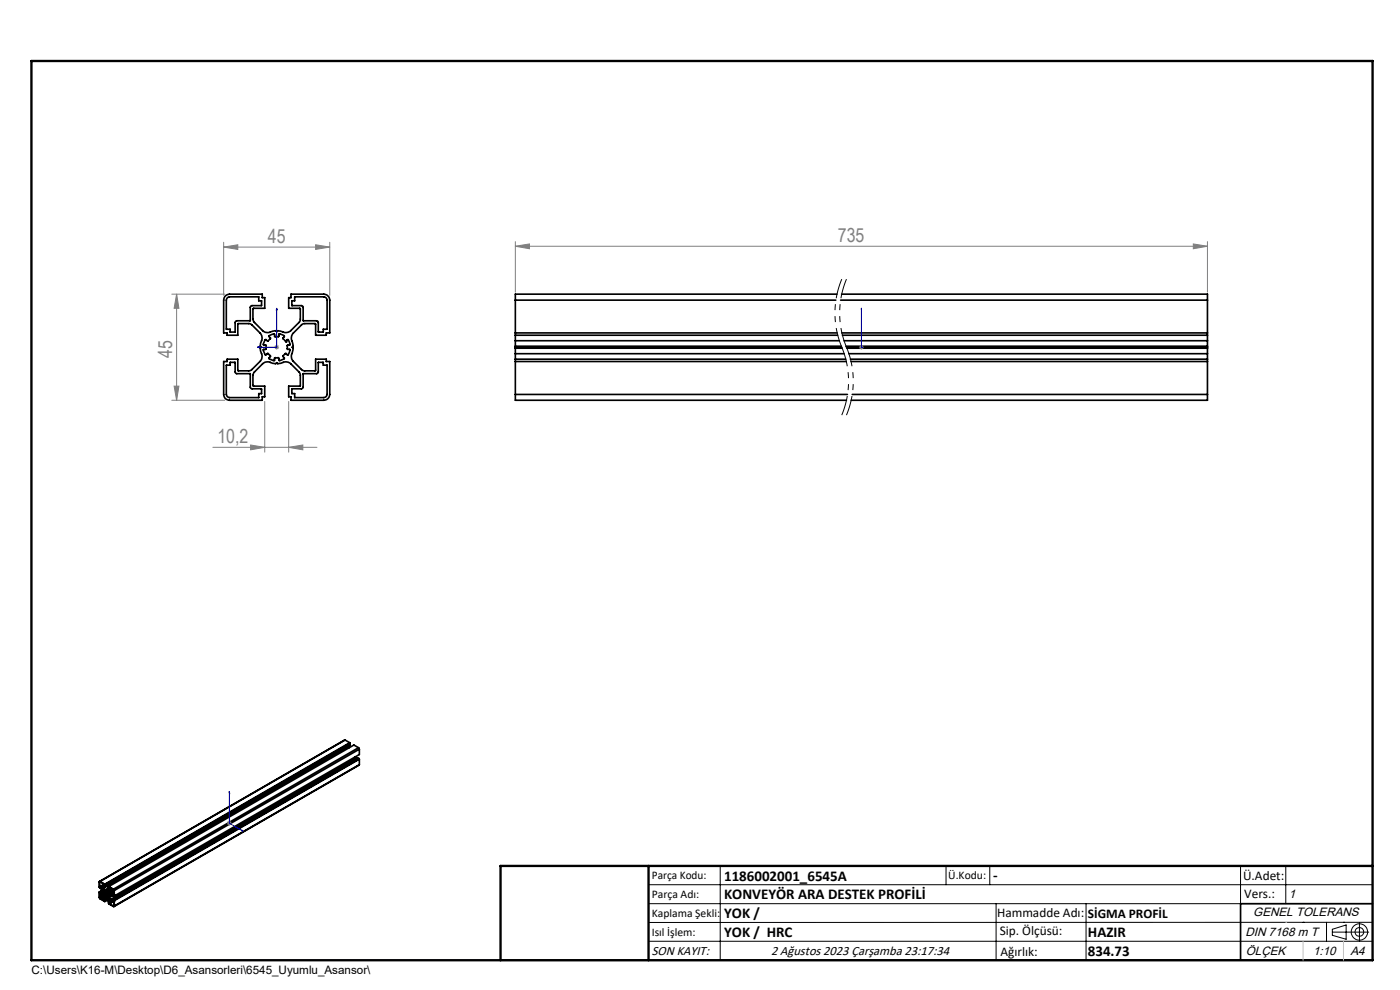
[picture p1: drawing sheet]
<svg xmlns="http://www.w3.org/2000/svg" width="297mm" height="210mm" viewBox="0 0 297 210" stroke-linecap="round" stroke-linejoin="round" font-family="sans-serif">
<g fill="none" stroke="#000" stroke-width=".35">
<path d="M47.8 62.8l.9-.4h6.9v.7h.6v2.3h-2.5v2.3l.1 .6 1.9 1.8a2.33 2.33 0 0 0 2.5 .1h.3l.2 .2 .2-.2 .9 .1a1.62 1.62 0 0 0 1.9-.2l1.9-1.8 .1-.4v-2.4l-2.5-.1v-2.3h.5v-.7h7a1.33 1.33 0 0 1 1.3 1.3v6.9h-.8v.5h-2.2l-.1-2.5h-2.4l-.4 .2-1.9 1.9a2.39 2.39 0 0 0 0 2.5v.2l-.2 .3 .2 .2-.2 .8a1.62 1.62 0 0 0 .2 2l1.9 1.8 .4 .2 2.4-.1 .1-2.4h2.2v.5h.8v7a1.26 1.26 0 0 1-1.3 1.2h-7v-.7h-.5v-2.3l2.5-.1v-2.4l-.2-.4-1.8-1.8a2.02 2.02 0 0 0-2.3-.1h-.5l-.2-.2-.2 .2-.8-.1a1.67 1.67 0 0 0-2 .2l-1.8 1.8-.2 .6 .1 2.3h2.4v2.3h-.6v.7h-6.9a1.21 1.21 0 0 1-1.3-1.2v-7h.8v-.5h2.2v2.4l2.5 .1 .5-.3 1.8-1.7a1.94 1.94 0 0 0 0-2.4v-.4l.2-.2a1.23 1.23 0 0 1 .1-1.4 1.59 1.59 0 0 0-.3-1.6l-1.8-1.8-.5-.3-2.5 .1v2.4h-2.2v-.5h-.8v-6.9zM48 77.5h.8l.1-.6h.9l.2 2.3 3.1 .1 .1 3.1 2.3 .1v1h-.6v.8h-6.2a.73 .73 0 0 1-.7-.6zM48.2 63.2l.5-.2h6.2v.8h.6v1h-2.1l-.3 .2v3l-3.1 .1-.2 2.3h-.9l-.1-.6h-.8v-6.1zM56.3 72.1l.1-.1 .5 .3 .5-.5-.3-.4a1.03 1.03 0 0 1 1.1-.5l.1 .5h.8l.1-.5a1.08 1.08 0 0 1 1.1 .5l-.3 .4 .7 .8 .2-.2-.3-.1 .4-.3a1.08 1.08 0 0 1 .4 1.2l-.5 .1 .1 .8h.4a1.08 1.08 0 0 1-.4 1.2l-.5-.3-.5 .5 .3 .4a1.19 1.19 0 0 1-1.1 .5l-.1-.5h-.8l-.1 .5a1.19 1.19 0 0 1-1.1-.5l.3-.4-.5-.5-.5 .3a1.18 1.18 0 0 1-.4-1.2l.5-.1-.1-.8h-.4a.87 .87 0 0 1 .2-1zM62.5 63h6.2a.72 .72 0 0 1 .7 .7v6.1h-.8l-.1 .6h-.9l-.2-2.3-3.1-.1-.1-3.1-2.3-.1v-1h.6zM64.3 79.3l3.1-.1 .2-2.3h.9l.1 .6h.8v6.2a.73 .73 0 0 1-.7 .6h-6.2v-.8h-.6v-1l2.3-.1zM109.3 75v1.2M109.3 71.1v1.2M109.3 72.3v1.1M109.3 73.9v1.1M109.3 70.6h68.3M109.3 63.7h68"/>
<path d="M109.3 76.7h70.2M109.3 76.2h70.1M109.3 71.1h68.4M109.3 75h69.8M109.3 72.3h68.7M109.3 73.7h69.2M109.3 73.4h69.2M109.3 73.9h69.3M109.3 63.7v7.4M109.3 73.4v.5M109.3 76.2v7.5M177.6 62.4h-68.3v1.3"/>
<path d="M178.3 63.7h77.9M178.5 62.4h77.7v1.3M178.6 70.6h77.6M178.7 71.1h77.5M179 72.3h77.2M179.5 73.4h76.7M179.6 73.7h76.6M179.6 73.9h76.6M180.1 75h76.1M180.4 76.2h75.8M180.5 76.7h75.7M256.2 75v1.2"/>
<path d="M256.2 71.1v1.2M256.2 72.3v1.1M256.2 73.9v1.1M256.2 63.7v7.4M256.2 73.4v.5M256.2 76.2v7.5M109.3 83.7v1.2h70.3M109.3 83.7h70.5M180.8 83.7h75.4M256.2 83.7v1.2h-75.6M73.2 157l-52.1 30M73.2 157l1 .5"/>
<path d="M73.2 157l-52 30M73.9 158.3v.1M73.9 158.4l-51.9 30M73.9 158.4l.2 .2M74.2 157.5l-52 30.1M74.2 157.7l-52 30M74.2 157.5v.2M74.2 157.7h.1M74.3 157.7v.4l-52 30M74.3 157.7l-52 30M76.1 158.6l.1 .3M76.1 158.6l-52 30"/>
<path d="M76.1 158.6l-1-.6-52 30.1M76.2 158.9l-52 30M76.2 158.9v1.1l-52 30.1M75.2 160.6l.2 .2M75.4 160.8l.1 .1M75.4 160.8l-52 30M76.1 161l-52 30M76.1 161h.1M76.1 160.9l-52 30M76.1 160.9l-.3-.2-52 30M76.1 160.9v.1M76.2 162.2l-52 30.1"/>
<path d="M76.2 161v1.2M76.2 162.2l-52 30M76.2 161l-52 30.1M21.1 189.2v1.4l1.1 .6M21.1 189.4h.1M21.1 190.4l.1 .2M21.1 188.1h.1M21.1 187.1v1M21.1 189.4v1M21.2 189.4h.1M21.2 189.2h-.1M21.2 189.2l.3 .2"/>
<path d="M21.2 188.1l.1 .1M21.2 187h-.1v1.2l.4 .4M21.2 187.1h-.1M21.2 190.6l.9 .5v-.2M21.2 187l1 .6M21.2 187.1l.9 .5M21.3 189.4h.1M21.3 188.3h.1M21.3 188.2v.1M21.3 188.3l.1 .1M21.4 189.4v.4l.4 .3M21.4 189.4h.1"/>
<path d="M21.4 188.4h.1M21.4 188.1l-.1 .1M21.4 188.2l-.1 .1M21.4 188v.4M21.4 188l.4 .3M21.5 189.8h.1M21.5 188.2h.1M21.5 188.2v.4M21.5 189.4v.4M21.5 188.2l.4 .2 .3 .5v.4M21.5 189.8l.3 .2M21.8 190l-.7 .4"/>
<path d="M21.8 190.1h.1M21.8 188.3l-.3 .3M21.9 190.1v.5l.3 .2M21.9 188.2l-.1 .1M21.9 187.8l.2-.2-.2 .2M21.9 187.8l-.5 .2M21.9 187.8v.4M21.9 190.2l-.7 .4M21.9 187.8h.1M21.9 187.8l.3 .1M21.9 190.6h.1M22 187.9h.1"/>
<path d="M21.9 188.2l.1 .2M21.9 187.9v.3M21.9 190.2v.4M22 188.4l.2 .4M22 190.6l.3 .2M22 187.9l.3 .2M22 187.9h-.1M22 188.7l-.8 .5M22 188.7l-.9 .5M22.1 187.6l.1 .3M22.1 187.6l-1 .5M22.1 187.6l-.9 .5"/>
<path d="M22.2 189.4v.4l-.4 .2M22.2 189.3v.1M22.2 189.4l-.7 .4M22.2 190.8h.1M22.2 187.9h.1M22.2 190.8l-.1 .1M22.2 189.4h.1M22.2 189l-.7 .4M22.2 190.9h-.1M22.2 188.8l.3 .2M22.2 187.6v.1M22.2 187.7h.1"/>
<path d="M22.2 189.8l-.4 .2M22.3 189.3h.1M22.3 189.5h.1M22.3 189.5v.2M22.3 189.3v.1M22.3 188.1l-.4 .1M22.3 189.7h.1M22.3 187.7v.4M22.3 190.8v.3M22.3 191.1l-.1 .1M22.3 189.4h.1M22.3 189.4v.1"/>
<path d="M22.3 190l-.4 .2M22.4 189.3h.1M22.4 189.3h-.1M22.4 189.7h.1M22.4 189.2v.1M22.4 189.2l-.1 .1M22.4 189.7l.1 .1M22.4 189.1h.2M22.4 189.9h.1M22.4 189.9l.2 .1M22.4 189.2h.1M22.4 189.1v.1"/>
<path d="M22.5 189h.1M22.5 189.2l-.1 .1M22.5 189.8v.1M22.5 189.1l-.1 .1M22.6 189.2h.1M22.6 189.1v.1M22.6 190h.1M22.6 189.2l-.2 .1M22.6 189.1l-.1 .1M22.6 189.2l-.3 .2M22.6 190.2l-.4-.2-.3 .2M22.6 189.3h.1"/>
<path d="M22.6 189l.1 .1M22.6 190.2h.1M22.6 190.2l-.7 .4M22.6 189.3l-.3 .1M22.6 190.2l.5 .2 .3 .5v.5M22.6 190.2l-.6 .4M22.7 189.1l.2 .1M22.7 190v.1M22.7 189.3h.1M22.7 189.3l-.4 .2M22.7 189.2l.2 .2M22.7 190.1h.1"/>
<path d="M22.7 189.2h.1M22.7 189.2v.1M22.8 190.1l.1 .1M22.9 189.4h.1M22.8 190l-.1 .1M22.9 190.1v.1M22.9 190v.1M22.9 189.5v.1M22.9 189.4l-.5 .3M22.9 190.1h-.1M22.9 189.5l-.5 .2M22.9 190h.1"/>
<path d="M22.9 189.6h.1M22.9 190.2h.1M22.9 189.6l-.4 .2M22.9 189.4l-.6 .3M22.9 190l.1 .1M23 189.9h.1M23 189.8v.1M23 189.8h.1M23 189.5v.1M23 189.8l-.4 .2M23 189.5l-.1 .1M23 189.9l-.3 .1"/>
<path d="M23 189.5l-.5 .4M23 189.5l-.6 .4M23 191.2l.1 .5 1 .6 .1-.1M23 189.6l.1 .2M23 188.1v.4l.4 .2M23 191.2l.4 .2M23 190.4l-.7 .4M23 188.3l-.8 .5M23 189.9l-.3 .2M23 189.6l-.6 .3M23 189.9v.2M23 189.9l-.1 .1"/>
<path d="M23 190v.1M23 190h-.1M23.1 189.8h-.1M23.1 188.1h-.1M23.1 188.1l1 .5M23.1 189.7v.2M23.1 190.1v.3M23.1 188.4h.1M23.1 191.3l.4 .2M23.1 191.3h.1M23.1 189.9h.1M23.1 189.9v.1"/>
<path d="M23.1 188.4l.3 .2M23.1 191.3v.2M23.1 191.5h.1M23.1 190v.1M23.1 190.4l.3 .4M23.2 190.6l-.9 .5M23.2 188.6l-.7 .4M23.2 188.3v-.1l1 .6v1.1M23.2 191.5v.2M23.2 188.3l-.1 .1M23.2 191.7l.9 .5M23.2 190.7l-1 .5"/>
<path d="M23.2 191.4l-.1 .1M23.3 188.7l-.7 .3M23.3 188.3h-.1M23.4 188.7v.5l-.3 .1-.2-.1M23.4 188.7h.1M23.4 191.4h.1M23.4 188.7l-.7 .4M23.4 191l-.4 .2M23.4 191.5h-.2M23.4 188.3l-.3 .1M23.4 188.9l-.5 .3M23.4 190.8l.1 .2"/>
<path d="M23.4 188.6l.1 .1M23.5 189.2h.1M23.5 191h.1M23.5 188.7v.5M23.5 191v.5M23.5 189.2l.3 .2M23.5 191l.3 .2M23.5 191l.3 .1M23.6 189.4l-.5 .3M23.7 188.5l-.3 .1M23.8 188.5l-.3 .2M23.8 189.5l-.4-.2-.3 .2v.2"/>
<path d="M23.8 191.1h.1M23.8 189.5v.4l.3 .2M23.8 190.7v.4M23.8 190.7l.3 .2M23.8 189.5l-.7 .4M23.8 189.6l-.7 .4M23.8 189.7l-.7 .4M23.8 190.7l-.3 .3M23.8 189.4l.1 .1M23.8 191.2l-.3 .3M23.9 191.2l.2-.1-.7 .4M23.9 189.8h.1"/>
<path d="M23.9 190.9l.3 .2M23.9 190.9h.1M23.9 190.9l-.1 .3M23.9 189.5v.3M23.9 189.8l.2 .1M24 190l-.9 .4M24.1 188.6l.1 .3M24.1 189.9h.1M24.1 189.8v.1M24.1 189.8l.1 .1M24.1 190.1h.1M24.1 190.9v.1"/>
<path d="M24.1 191l.1 .1M24.1 188.8l-.6 .4M24.2 189.9h.1M24.2 191.1h.1M24.2 192.1l-.1 .1M24.2 191.1v1M24.2 189.8h-.1M24.2 191.1l-1 .6M24.2 189.4l-.3 .1M24.2 189.2l-.4 .2M24.2 189.7l-.3 .1M24.2 190l-.1 .1"/>
<path d="M24.2 188.9v1.2M24.2 191.1v1.1M291.2 191.7h-28v12M106.2 203.7h185"/>
</g>
<path d="M178.6 59.2a18.8 18.8 0 0 0 0 14.4M179.6 59.2a18.8 18.8 0 0 0 0 14.4M178.6 73.6a18.8 18.8 0 0 1 0 14.5M179.6 73.6a18.8 18.8 0 0 1 0 14.5" fill="none" stroke="#000" stroke-width=".21" stroke-dasharray="6.3 1.3 1.3 1.3 1.3 1.3" stroke-dashoffset="2.1" stroke-linecap="butt"/>
<g fill="none" stroke="#000" stroke-width=".21">
<path d="M137.6 187.7h153.6M137.6 191.7h153.6M137.6 199.7h153.6M152.8 183.7v20M200.7 183.7v4M210 183.7v4M211.3 191.7v12M230.4 191.7v12M263.2 183.7v20M272.8 183.7v8M276.4 195.6h.1M281.4 195.6v4.1"/>
<path d="M282.6 197.7h7.8M282.6 197.1l3-.9v3l-3-.8zM285 195.6h.1M288.4 195.8v3.8M291.2 195.6l-153.6 .1"/>
<circle cx="288.4" cy="197.7" r="1.74"/>
<circle cx="288.4" cy="197.7" r=".93"/>
</g>
<path d="M54.5 73.7l.5-.2v.3zM58.7 65.3v8.4h-4.2M58.7 65.3l.1 .4h-.2zM182.7 73.5v.3zM182.7 65.3v.4v-.4M182.7 65.3v8.4M182.7 73.7h.1M48.6 167.8v6.8l3 1.7M48.6 167.8l.1 .4-.1-.1zM51.3 176.1l.3 .2-.3-.1z" fill="none" stroke="#00f" stroke-width=".21"/>
<g fill="none" stroke="#808080" stroke-width=".21">
<path d="M47.4 52.4l3-.5v1zM47.4 51.4v11.2M47.4 52.4h22.6M67 51.9l3 .5-3 .5zM70 51.4v11.2M109.3 52.2l3-.5v1.1zM109.3 51.3v10.7M109.3 52.2h146.9M253.2 51.7l3 .5-3 .6zM256.2 51.3v10.7M36.4 62.4h11.3M37.5 62.4l.5 3h-1.1z"/>
<path d="M37.5 62.4v22.5M58.2 73.7h1M58.3 73.3l.8 .7M58.7 73.2v.9M59.1 73.3l-.8 .7M182.2 73.7h1M182.4 73.3l.7 .7M182.7 73.2v.9M183.1 73.3l-.7 .7M36.4 84.9h11.3M36.9 81.9h1.1l-.5 3zM45.2 94.9h22"/>
<path d="M53.2 94.4l3 .5-3 .5zM56.2 85.2v10.7M61.2 94.9l3-.5v1zM61.2 85.2v10.7M48.2 174.6h.9M48.3 174.3l.7 .7M48.6 174.1v1M49 174.3l-.7 .7"/>
</g>
<path d="M6.7 12.9h284.5v190.8h-284.5zM137.6 183.7v20M291.2 183.7h-185v20" fill="none" stroke="#000" stroke-width=".5"/>
<path d="M272.8 195.6h.1M276.4 199.7v4M285 199.7v4" fill="none" stroke="#c0c0c0" stroke-width=".21"/>
<g fill="#00f">
<path d="M51.3 176.1l.3 .2-.3-.1zM48.6 167.8l.1 .4-.1-.1zM182.7 73.5v.3zM182.7 65.3v.4z"/>
<path d="M54.5 73.7l.5 .1v-.3zM58.7 65.3l-.1 .4h.2z"/>
</g>
<g fill="#808080">
<path d="M109.3 52.2l3-.5v1.1zM253.2 51.7l3 .5-3 .6zM53.2 94.4l3 .5-3 .5zM61.2 94.9l3-.5v1z"/>
<path d="M67 51.9l3 .5-3 .5zM47.4 52.4l3-.5v1z"/>
<path d="M37.5 62.4l.5 3h-1.1zM36.9 81.9h1.1l-.5 3z"/>
</g>
<g font-size="4.1" fill="#808080">
<text x="56.8" y="51.5">45</text>
<text x="177.7" y="51.3">735</text>
<text x="36.5" y="75.8" transform="rotate(-90 36.5 75.8)">45</text>
<text x="46.1" y="94">10,2</text>
</g>
<g font-size="3.2">
<text x="153.6" y="186.8">1186002001_6545A</text>
<text x="153.6" y="190.8">KONVEYÖR ARA DESTEK PROFİLİ</text>
<text x="210.7" y="186.6">-</text>
<text x="153.6" y="194.8">YOK /</text>
<text x="153.6" y="198.8">YOK / HRC</text>
<text x="230.8" y="198.7">HAZIR</text>
<text x="230.8" y="202.8">834.73</text>
</g>
<g font-size="2.8">
<text x="263.7" y="186.7">Ü.Adet:</text>
<text x="263.9" y="190.5">Vers.:</text>
<text x="211.5" y="194.5">Hammadde Adı:</text>
<text x="230.8" y="194.7">SİGMA PROFİL</text>
<text x="138.3" y="202.6">SON KAYIT:</text>
<text x="163.6" y="202.6">2 Ağustos 2023 Çarşamba 23:17:34</text>
<text x="212.1" y="198.4">Sip. Ölçüsü:</text>
<text x="212.2" y="202.7">Ağırlık:</text>
</g>
<g font-size="2.6">
<text x="273.4" y="190.4">1</text>
<text x="265.9" y="194.4">GENEL TOLERANS</text>
<text x="264.2" y="198.5">DIN 7168 m T</text>
<text x="264.3" y="202.6">ÖLÇEK</text>
<text x="278.5" y="202.6">1:10</text>
<text x="286.5" y="202.6">A4</text>
</g>
<g font-size="2.5">
<text x="138.3" y="186.4">Parça Kodu:</text>
<text x="138.3" y="190.5">Parça Adı:</text>
<text x="201.2" y="186.5">Ü.Kodu:</text>
<text x="138.3" y="194.5">Kaplama Şekli:</text>
<text x="138.3" y="198.6">Isıl İşlem:</text>
<text x="6.7" y="206.7">C:\Users\K16-M\Desktop\D6_Asansorleri\6545_Uyumlu_Asansor\</text>
</g>
</svg>
